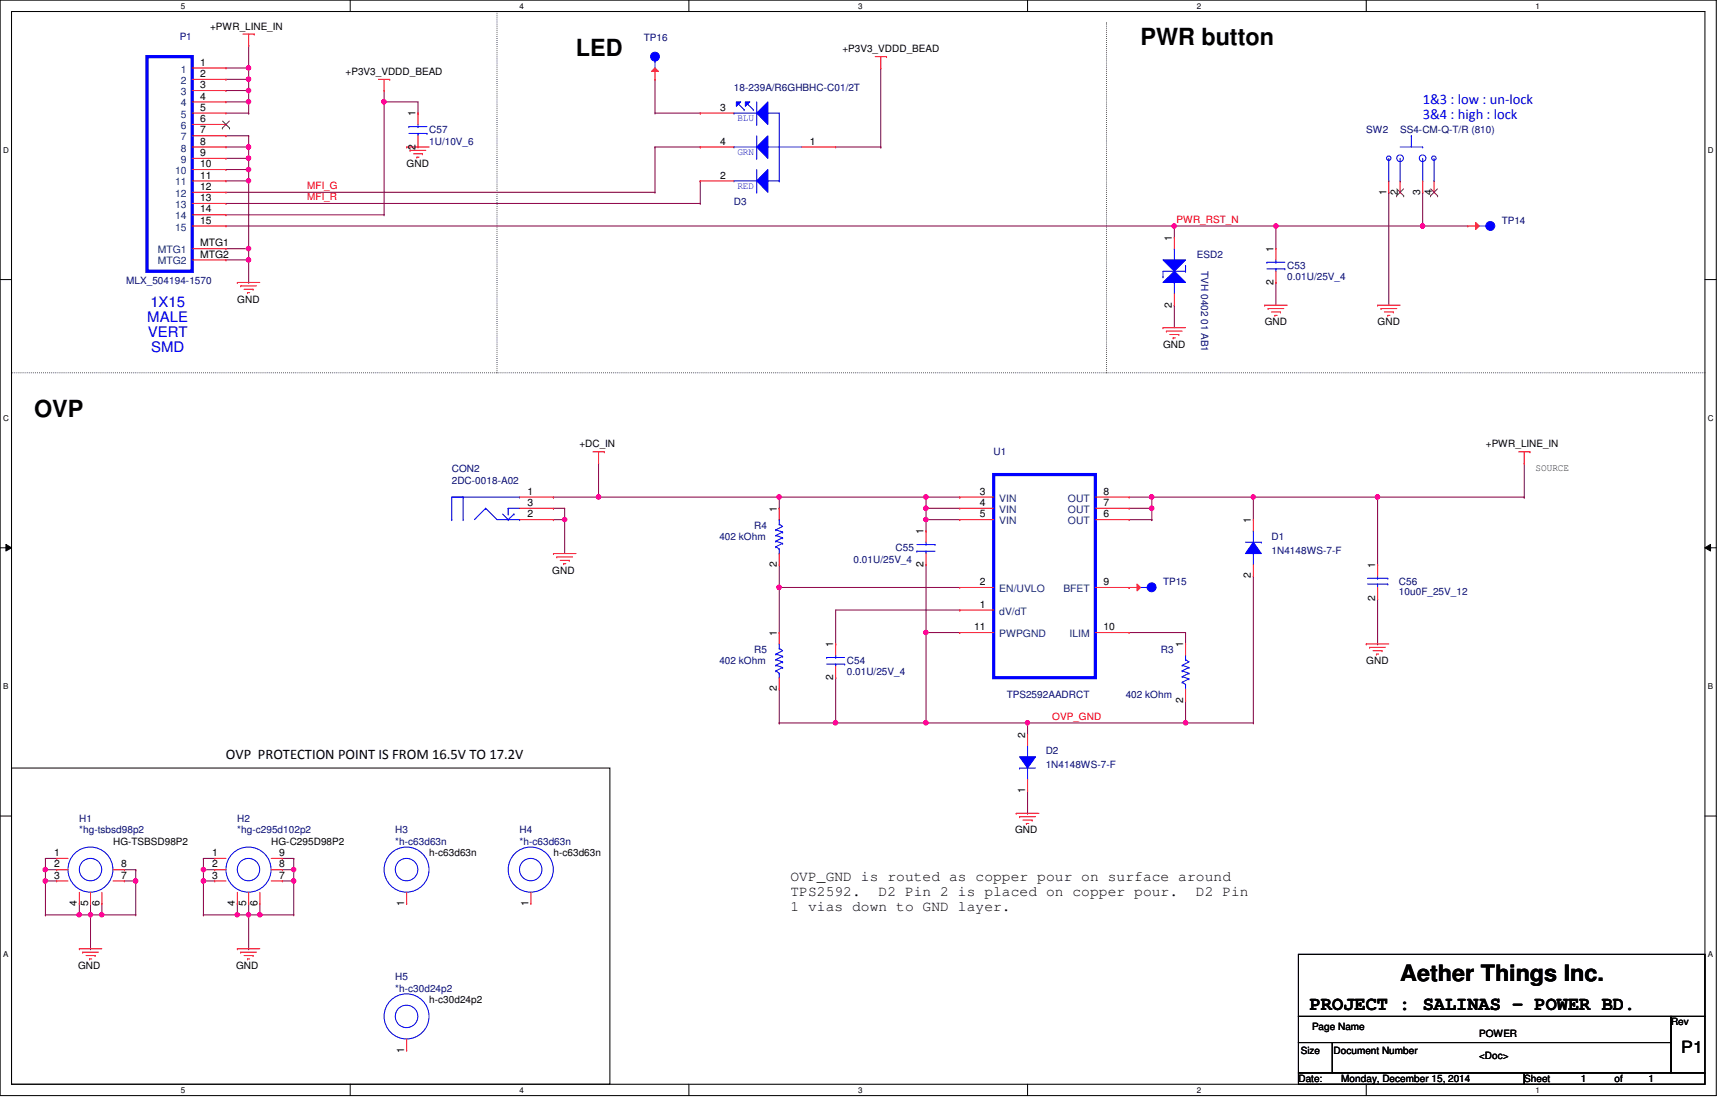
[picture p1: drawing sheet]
# OrCAD Capture schematic SALINAS_PWR_BD_P1_20141215.DSN
size B; title: POWER; rev: P1

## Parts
C53  0.01U/25V_4  [CC0402]
C54  0.01U/25V_4  [CC0402]
C55  0.01U/25V_4  [CC0402]
C56  10u0F_25V_12  [c_3216_1206]
C57  1U/10V_6  [CC0402]
CON2  2DC-0018-A02  [dcjk-2dc-0018-a02-3p-v]
D1  1N4148WS-7-F  [SOD-323]
D2  1N4148WS-7-F  [SOD-323]
D3  18-239A/R6GHBHC-C01/2T  [led18-239a-r6ghbhc-c01-2t-4p]
ESD2  TVH 0402 01 AB1  [CC0402]
H1  *hg-tsbsd98p2  [HG-TSBSD98P2]
H2  *hg-c295d102p2  [HG-C295D98P2]
H3  *h-c63d63n  [h-c63d63n]
H4  *h-c63d63n  [h-c63d63n]
H5  *h-c30d24p2  [h-c30d24p2]
P1  MLX_504194-1570
R3  402 kOhm  [RESC1005X40N]
R4  402 kOhm  [RESC1005X40N]
R5  402 kOhm  [RESC1005X40N]
SW2  SS4-CM-Q-T/R (810)  [sw-ss4-cm-4p-l]
TP14  *PAD_NC  [TP4075]
TP15  *PAD_NC  [TP4075]
TP16  *PAD_NC  [TP4075]
U1  TPS2592AADRCT  [VSON_10_500_3000X3000X1000_TI_PWP]

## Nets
+P3V3_VDDD_BEAD: C57.1 D3.1 P1.14
GND: C53.2 C56.2 C57.2 CON2.2 CON2.3 D2.1(CATHODE) ESD2.2 H1.1(GND) H1.2 H1.3 H1.4 H1.5 H1.6 H1.7 H1.8 H2.1(GND) H2.2 H2.3 H2.4 H2.5 H2.6 H2.7 H2.8 H2.9 P1.7 P1.8 P1.9 P1.10 P1.11 P1.MTG1 P1.MTG2 SW2.1
+DC_IN: C55.1 CON2.1 R4.1 U1.3(VIN) U1.4(VIN) U1.5(VIN)
+PWR_LINE_IN: C56.1 D1.1(CATHODE) P1.1 P1.2 P1.3 P1.4 P1.5 U1.6(OUT) U1.7(OUT) U1.8(OUT)
MFI_G: D3.4 P1.12
MFI_R: D3.2 P1.13
OVP_GND: C54.2 C55.2 D1.2(ANODE) D2.2(ANODE) R3.2 R5.2 U1.11(PWPGND)
PWR_RST_N: C53.1 ESD2.1 P1.15 SW2.3 TP14.1
N16829561: C54.1 U1.1(dV/dT)
N16829922: R4.2 R5.1 U1.2(EN/UVLO)
N16830580: R3.1 U1.10(ILIM)
N16830971: TP15.1 U1.9(BFET)
N16835570: D3.3 TP16.1

Not connected (* = marked no-connect by the designer): H3 1(GND); H4 1(GND); H5 1(GND); P1 6*; SW2 2* 4*

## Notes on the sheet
- PWR button
- LED
- 1&3 : low : un-lock
  3&4 : high : lock
- OVP
- SOURCE
- OVP  PROTECTION POINT IS FROM 16.5V TO 17.2V
- OVP_GND is routed as copper pour on surface around
  TPS2592.  D2 Pin 2 is placed on copper pour.  D2 Pin
  1 vias down to GND layer.
